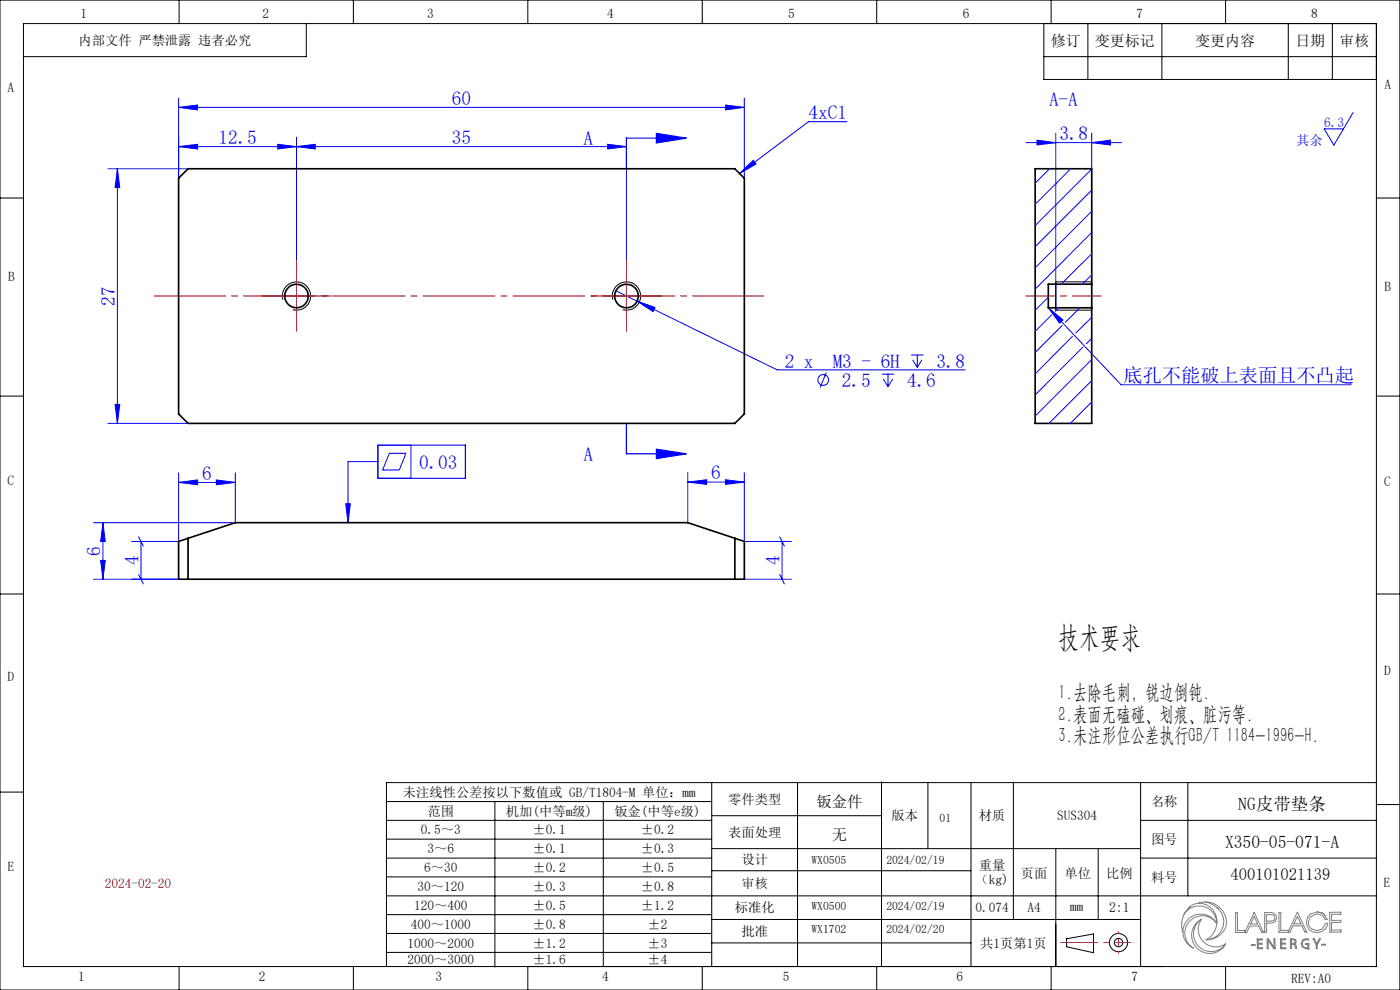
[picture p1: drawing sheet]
<svg xmlns="http://www.w3.org/2000/svg" width="297mm" height="210mm" viewBox="0 0 297 210" stroke-linecap="round" stroke-linejoin="round" font-family="sans-serif">
<g fill="none" stroke="#00f" stroke-width=".21">
<path d="M22.9 35.8h17M24.9 35.8l.5 4h-1zM24.9 35.8v54M37.9 31.1l4-.5v1zM37.9 22.8l4-.5v1zM37.9 20.8v17M37.9 22.8h120M58.9 30.6l4 .5-4 .5zM62.9 31.1l4-.5v1zM62.9 29.1v26.2M128.9 30.6l4 .5-4 .5zM132.9 31.1h-95"/>
<path d="M132.9 29.1v26.2M153.9 22.3l4 .5-4 .5zM156.9 36.8l2.9-2.8 .6 .8zM157.9 20.8v17M179.7 25.8h-8.2l-14.6 11M217.6 30.3h20.3M220 29.7l4 .6-4 .5zM224 28.2v37.6M231.6 30.3l4-.6v1.1zM231.6 28.2v37.6M287.1 23.9l-4.1 6.9-2.1-3.5h4.1M130.7 61.7l34.2 16.7h39.9"/>
<path d="M135.1 63.9l3.9 1.3-.5 .9zM175.3 79l-1.3 3.2M187.1 79.4h2.6M188.4 79.4v2.6M193.3 75.3h2.6M193.6 76.3l1 1.6M194.6 75.3v2.6M195.6 76.3l-1 1.6M222.4 65.3l15.4 16.3h48.8M222.4 65.3l3.1 2.6-.7 .6zM22.9 89.8h17M24.4 85.8h1l-.5 4z"/>
<path d="M80.2 94.4h18.5v7.1h-18.5zM80.2 97.9h-6.4v13M82.6 96.2h3.5l-1.4 3.5h-3.5zM87.2 94.4v7.1M187.4 80.4l1 1.6M189.4 80.4l-1 1.6M21.3 118.9h1l-.5 4zM21.8 110.9v12M21.8 110.9l.5 4h-1zM29.4 113.9l1 1.9M29.9 114.9v8M37.9 102.3l4-.5v1z"/>
<path d="M37.9 100.3v14.6h-10M37.9 102.3h12M45.9 101.8l4 .5-4 .5zM49.9 100.3v10.6h-30.1M73.3 106.8h1l-.5 4.1zM145.9 102.3l4-.5v1zM145.9 100.3v10.6M145.9 102.3h12M153.9 101.8l4 .5-4 .5zM157.9 100.3v14.6h10M165.4 113.9l1 1.9M165.9 114.9v8"/>
<path d="M29.4 121.9l1 2M37.9 122.9h-18.1M157.9 122.9h10M165.4 121.9l1 2"/>
<circle cx="174.6" cy="80.6" r="1.15"/>
</g>
<path d="M139.2 28.3l6.4 1-6.4 1zM145.6 29.3h-12.7v6.4M132.9 89.9v6.4h12.7M139.2 95.3l6.4 1-6.4 1z" fill="none" stroke="#00f" stroke-width=".25"/>
<g fill="none" stroke="#000" stroke-width=".21">
<path d="M0 0h297v210h-297zM5 5h287v200h-287zM38 0v5M65 5v7h-60M75 0v5M112 0v5M149 0v5M186 0v5M221.4 5v11.9h70.6M221.4 12h70.6M223 0v5M230.8 5v11.9"/>
<path d="M246.5 5v11.9M260 0v5M273.3 5v11.9M282.6 5v11.9M0 42h5M224 59.8h7.6M292 42h5M60 63.6a2.99 2.99 0 0 1 2.6-3.8 2.99 2.99 0 0 1 3.3 3.2 2.99 2.99 0 0 1-3.8 2.7M130 63.6a2.99 2.99 0 0 1 2.6-3.8 2.99 2.99 0 0 1 3.3 3.2 2.99 2.99 0 0 1-3.8 2.7M224 65.8h7.6M0 84h5M292 84h5"/>
<path d="M0 126h5M292 126h5M0 168h5M82 174h69M82 170h69M82 178h69M105 170v35.1M128 170v35M151 173h36M151 166v39M169.2 166v39M187 165.8v39.2"/>
<path d="M196.8 166v14M206 166v39M215 166v29M242 166v39M242 174h50M252 166v24M292 166h-210v39M292 170.7h5M82 190h210M82 182h69M82 186h69M82 194h69"/>
<path d="M82 198h69M151 180h91M151 184.7h55M151 195h91M224 180v25M226.3 199.1l5.7-1v4l-5.7-1.3zM233 180v15M242 182h50M38 205v5M75 205v5M82 202h69M112 205v5"/>
<path d="M149 205v5M151 200h55M186 205v5M223 205v5M260 205v5"/>
<circle cx="237.3" cy="199.9" r="1.92"/>
<circle cx="237.3" cy="199.9" r=".89"/>
</g>
<g fill="none" stroke="#808080" stroke-width=".21">
<path d="M251.2 194a3.7 3.7 0 0 1 4.2-1.7 3.7 3.7 0 0 1 2.7 3.6M252.6 192.2a4.9 4.9 0 0 0-1.6 5.6M254.2 191.6a4.3 4.3 0 0 1 4.6 1 4.3 4.3 0 0 1 1.1 4.5 4.4 4.4 0 0 1-4.1 2.2M254.2 191.6a3.3 3.3 0 0 0-2.1 1M254.2 191.6a3.8 3.8 0 0 1 3.9 4.3M254.9 195a3.8 3.8 0 0 0-1 6.1 3.8 3.8 0 0 0 6.1-.9M254.9 195a3.7 3.7 0 0 0 .4 4.7 3.7 3.7 0 0 0 4.7 .5M254.9 195a3.7 3.7 0 0 0-.6 5.7 3.7 3.7 0 0 0 5.7-.5M255.7 191.3a5.7 5.7 0 0 1 2.9 1.6M258.1 192.4a3.8 3.8 0 0 1 1.3 4.3 3.8 3.8 0 0 1-3.6 2.6M258.1 195.9a3.7 3.7 0 0 0-5.7-.5 3.7 3.7 0 0 0 .9 5.7 3.7 3.7 0 0 1-2.3-3.3M258.1 195.9a4.2 4.2 0 0 1-2.3 3.4"/>
<path d="M258.1 195.9a3.8 3.8 0 0 0-4.3-1.9 3.8 3.8 0 0 0-2.8 3.8M264.1 197.7l2-4.1 1.9 4.2h-.3l-.7-1.4-1.9 .1-.6 1.3h-2.4v-4.2h.4v3.8h1.6v.4M266.1 194.4l.7 1.6h-1.5zM266.7 199.2h1.1v.2h-.9v.7h.8v.2h-.8v.7h.9v.3h-1.1zM268.3 193.6a2.75 2.75 0 0 1 2.4 .5l.2 .6a1.5 1.5 0 0 1-1.9 1.1h-.4l.1 2h-.4zM268.6 194l1.5 .1a.69 .69 0 0 1 0 1.2l-1.5 .1zM269 199.4v1.9h-.2v-2.1h.3l1.2 1.8M269 199.4l1.2 1.9h.3v-2.2h-.2v1.9M269 199.4h.1M271.6 199.1h1.1v.2h-.8v.8h.8v.2h-.8v.7h.9v.3h-1.1zM273.3 197.6l2-4.1 1.9 4.2h-.4l-.6-1.3h-1.9l-.7 1.4h-2.3v-4.2h.4v3.7h1.6v.5M274 199.3l.6 .1 .1 .6-.7 .1z"/>
<path d="M275.2 194.4l.8 1.6h-1.5zM276.4 199.3l.7-.2 .5 .1v.3l-.6-.2-.6 .3-.1 .6 .2 .7 .5 .1 .5-.1v-.6h-.5v-.2h.7v1.2h-.2v-.1l-.5 .1-.8-.4-.2-.7zM278.6 199.1h.2l.5 1.1 .6-1.1h.2l-.7 1.3v.8h-.2v-.8zM279.4 193.4l1.1 .3 .7 .6M279.4 193.4l-1.4 .5a2.26 2.26 0 0 0-.1 3.4 2.26 2.26 0 0 0 3.3-.4M279.4 193.4l1.2 .3 1 1.3h-.5l-.5-.8-1.2-.4-1.4 .7-.5 1.1 .2 .8 .5 .6 1.2 .4M281.1 197.1l.4-.6 .2-.6h-.5l-.7 1.2-1.1 .3M282.1 193.5h2.3v.4h-1.9v1.4l1.9-.1v.5h-1.9v1.6h2v.4h-2.4zM265.5 200.4l.7-.1v.2h-.7zM270.3 201h.1M273.8 201.3v-2.2h.6l.4 .2 .2 .4-.1 .4-.3 .1 .4 .3 .1 .7h-.3l-.2-.8-.6-.1v1M274.8 200.8h.1"/>
<path d="M279.3 200.2h.1M280.4 200.3h.8v.2h-.8z"/>
</g>
<path d="M233.6 62.8h-16" fill="none" stroke="#f00" stroke-width=".21" stroke-dasharray="15.2 1.3 1.3 1.3" stroke-dashoffset="9.1"/>
<path d="M162 62.8h-129.2" fill="none" stroke="#f00" stroke-width=".21" stroke-dasharray="15.2 1.3 1.3 1.3" stroke-dashoffset=".1"/>
<path d="M225 199.9h14.9" fill="none" stroke="#f00" stroke-width=".21" stroke-dasharray="15.2 1.3 1.3 1.3" stroke-dashoffset="7.4"/>
<path d="M237.3 202.2v-4.6" fill="none" stroke="#f00" stroke-width=".21" stroke-dasharray="15.2 1.3 1.3 1.3" stroke-dashoffset="14.8"/>
<path d="M62.9 57.8v-2.5M132.9 57.8v-2.5M57.9 62.8h-2.5M62.9 67.8v2.5M67.9 62.8h2.5M127.9 62.8h-2.5M132.9 67.8v2.5M137.9 62.8h2.5" fill="none" stroke="#f00" stroke-width=".21" stroke-dasharray="15.2 1.3 1.3 1.3"/>
<path d="M62.9 57.8v10M132.9 57.8v10M57.9 62.8h10M127.9 62.8h10" fill="none" stroke="#f00" stroke-width=".21"/>
<path d="M224 59.8v6" fill="none" stroke="#000" stroke-width=".25"/>
<g fill="#00f">
<path d="M73.3 106.8h1l-.5 4.1z"/>
<path d="M222.4 65.3l3.1 2.6-.7 .6z"/>
<path d="M139.2 28.3l6.4 1-6.4 1zM139.2 95.3l6.4 1-6.4 1z"/>
<path d="M58.9 30.6l4 .5-4 .5zM37.9 31.1l4-.5v1zM45.9 101.8l4 .5-4 .5zM37.9 102.3l4-.5v1zM231.6 30.3l4-.6v1.1zM220 29.7l4 .6-4 .5z"/>
<path d="M37.9 22.8l4-.5v1zM153.9 22.3l4 .5-4 .5zM62.9 31.1l4-.5v1zM128.9 30.6l4 .5-4 .5zM135.1 63.9l3.4 2.2 .5-.9zM156.9 36.8l2.9-2.8 .6 .8zM145.9 102.3l4-.5v1zM153.9 101.8l4 .5-4 .5z"/>
<path d="M24.9 35.8l.5 4h-1zM24.4 85.8h1l-.5 4zM21.8 110.9l.5 4h-1zM21.3 118.9h1l-.5 4z"/>
</g>
<g fill="none" stroke="#000" stroke-width=".35">
<path d="M37.9 37.8l2-2h116l2 2v50l-2 2h-116l-2-2zM231.6 60.3v5M231.6 60.3v-24.5h-12v54h12v-24.5M231.6 60.3h-9.2v5h9.2M37.9 114.9l12-4h96l12 4v8h-120zM39.9 114.2v8.7M155.9 114.2v8.7"/>
<circle cx="62.9" cy="62.8" r="2.5"/>
<circle cx="132.9" cy="62.8" r="2.51"/>
</g>
<g fill="none" stroke="#00f" stroke-width=".21">
<path d="M222.7 35.8l-3.1 3.1M227.2 35.8l-7.6 7.5M231.6 35.9l-12 12M231.6 40.3l-12 12M231.6 44.8l-12 12M231.6 49.3l-12 12M231.6 53.8l-6.5 6.5M231.6 58.3l-2 2M222.4 63l-2.8 2.8M223.1 66.8l-3.5 3.5M224.6 65.3l-.8 .8M225.3 69.1l-5.7 5.7"/>
<path d="M227.5 71.3l-7.9 8M229.1 65.3l-3.1 3.1M229.7 73.6l-10.1 10.2M231.6 71.8l-1.1 1.1M231.6 76.3l-12 12M231.6 67.3l-3.4 3.3M231.6 80.7l-9.1 9.1M231.6 85.3l-4.6 4.5M231.6 89.7l-.1 .1"/>
</g>
<text font-size="6.3" x="224.6" y="137.3">技术要求</text>
<g font-size="4.4">
<text x="224.6" y="148.4">1.去除毛刺，锐边倒钝.</text>
<text x="224.6" y="152.9">2.表面无磕碰、划痕、脏污等.</text>
<text x="224.6" y="157.4">3.未注形位公差执行GB/T 1184-1996-H.</text>
</g>
<g font-size="4.1" fill="#00f">
<text x="95.9" y="22.2">60</text>
<text x="222.6" y="22.5">A-A</text>
<text x="171.5" y="25.2">4xC1</text>
<text x="224.7" y="29.7">3.8</text>
<text x="46.3" y="30.5">12.5</text>
<text x="95.9" y="30.5">35</text>
<text x="123.8" y="30.8">A</text>
<text x="24.3" y="64.8" transform="rotate(-90 24.3 64.8)">27</text>
<text x="166.5" y="78">2 x</text>
<text x="176.7" y="78">M3 - 6H</text>
<text x="198.6" y="78">3.8</text>
<text x="178.6" y="82">2.5</text>
<text x="192.4" y="82">4.6</text>
<text x="238.4" y="81">底孔不能破上表面且不凸起</text>
<text x="42.9" y="101.7">6</text>
<text x="88.9" y="99.4">0.03</text>
<text x="123.8" y="97.8">A</text>
<text x="150.9" y="101.7">6</text>
<text x="21.3" y="117.9" transform="rotate(-90 21.3 117.9)">6</text>
<text x="29.3" y="119.9" transform="rotate(-90 29.3 119.9)">4</text>
<text x="165.3" y="119.9" transform="rotate(-90 165.3 119.9)">4</text>
</g>
<g font-size="3.7">
<text x="262.7" y="171.9">NG皮带垫条</text>
<text x="259.9" y="179.8">X350-05-071-A</text>
</g>
<text font-size="3.5" x="261.1" y="186.6">400101021139</text>
<g font-size="3.3">
<text x="173.2" y="171.3">钣金件</text>
<text x="176.5" y="178.2">无</text>
</g>
<g font-size="3.2">
<text x="222.9" y="9.8">修订</text>
<text x="232.3" y="9.8">变更标记</text>
<text x="253.5" y="9.8">变更内容</text>
<text x="274.8" y="9.8">日期</text>
<text x="284.2" y="9.8">审核</text>
</g>
<text font-size="2.9" x="235.3" y="193.4">2:1</text>
<g font-size="2.8">
<text x="17.1" y="3.7">1</text>
<text x="55.7" y="3.7">2</text>
<text x="90.6" y="3.7">3</text>
<text x="128.8" y="3.7">4</text>
<text x="167.2" y="3.7">5</text>
<text x="204.2" y="3.7">6</text>
<text x="241.1" y="3.7">7</text>
<text x="278.2" y="3.7">8</text>
<text x="16.7" y="9.6">内部文件 严禁泄露 违者必究</text>
<text x="1.6" y="19.4">A</text>
<text x="293.7" y="18.9">A</text>
<text x="1.7" y="59.6">B</text>
<text x="293.7" y="61.8">B</text>
<text x="1.6" y="103">C</text>
<text x="293.6" y="103">C</text>
<text x="293.6" y="143.3">D</text>
<text x="1.6" y="144.5">D</text>
<text x="85.5" y="169.1">未注线性公差按以下数值或 GB/T1804-M 单位：mm</text>
<text x="90.7" y="173">范围</text>
<text x="107.3" y="173">机加(中等m级)</text>
<text x="130.3" y="173">钣金(中等e级)</text>
<text x="154.5" y="170.5">零件类型</text>
<text x="244.2" y="171.1">名称</text>
<text x="89.3" y="177">0.5～3</text>
<text x="113" y="177">±0.1</text>
<text x="136" y="177">±0.2</text>
<text x="154.5" y="177.5">表面处理</text>
<text x="189.1" y="174">版本</text>
<text x="207.7" y="174">材质</text>
<text x="224.3" y="174">SUS304</text>
<text x="244.2" y="179">图号</text>
<text x="1.6" y="184.8">E</text>
<text x="90" y="185">6～30</text>
<text x="90.7" y="181">3～6</text>
<text x="113" y="181">±0.1</text>
<text x="113" y="185">±0.2</text>
<text x="136" y="181">±0.3</text>
<text x="136" y="185">±0.5</text>
<text x="157.3" y="183.3">设计</text>
<text x="207.7" y="184.6">重量</text>
<text x="88.6" y="189.1">30～120</text>
<text x="113" y="189.1">±0.3</text>
<text x="136" y="189.1">±0.8</text>
<text x="157.3" y="188.4">审核</text>
<text x="207" y="187.4">（kg)</text>
<text x="216.5" y="186.3">页面</text>
<text x="225.8" y="186.3">单位</text>
<text x="234.7" y="186.2">比例</text>
<text x="244.2" y="187.1">料号</text>
<text x="293.5" y="188.1">E</text>
<text x="87.1" y="197">400～1000</text>
<text x="87.9" y="193">120～400</text>
<text x="113" y="193">±0.5</text>
<text x="113" y="197">±0.8</text>
<text x="136" y="193">±1.2</text>
<text x="137.4" y="197">±2</text>
<text x="155.9" y="193.5">标准化</text>
<text x="207" y="193.5">0.074</text>
<text x="218" y="193.5">A4</text>
<text x="227" y="193.2">mm</text>
<text x="86.4" y="201">1000～2000</text>
<text x="113" y="201">±1.2</text>
<text x="137.4" y="201">±3</text>
<text x="157.3" y="198.5">批准</text>
<text x="207.9" y="201">共1页第1页</text>
<text x="16.6" y="208.2">1</text>
<text x="54.9" y="208.2">2</text>
<text x="86.4" y="204.5">2000～3000</text>
<text x="92.4" y="208.2">3</text>
<text x="113" y="204.5">±1.6</text>
<text x="127.8" y="208.2">4</text>
<text x="137.4" y="204.5">±4</text>
<text x="166" y="208.2">5</text>
<text x="202.9" y="208.2">6</text>
<text x="240" y="208.2">7</text>
<text x="273.9" y="208.5">REV:A0</text>
</g>
<g font-size="2.8" fill="#00f">
<text x="280.9" y="26.9">6.3</text>
<text x="275" y="30.8">其余</text>
</g>
<text font-size="2.8" fill="#8b0000" x="22.2" y="188.4">2024-02-20</text>
<g font-size="2.5">
<text x="199.3" y="174.4">01</text>
<text x="172.2" y="183.2">WX0505</text>
<text x="188" y="183.2">2024/02/19</text>
<text x="172.2" y="193.1">WX0500</text>
<text x="188" y="193.1">2024/02/19</text>
<text x="172.2" y="198">WX1702</text>
<text x="188" y="198">2024/02/20</text>
</g>
</svg>
